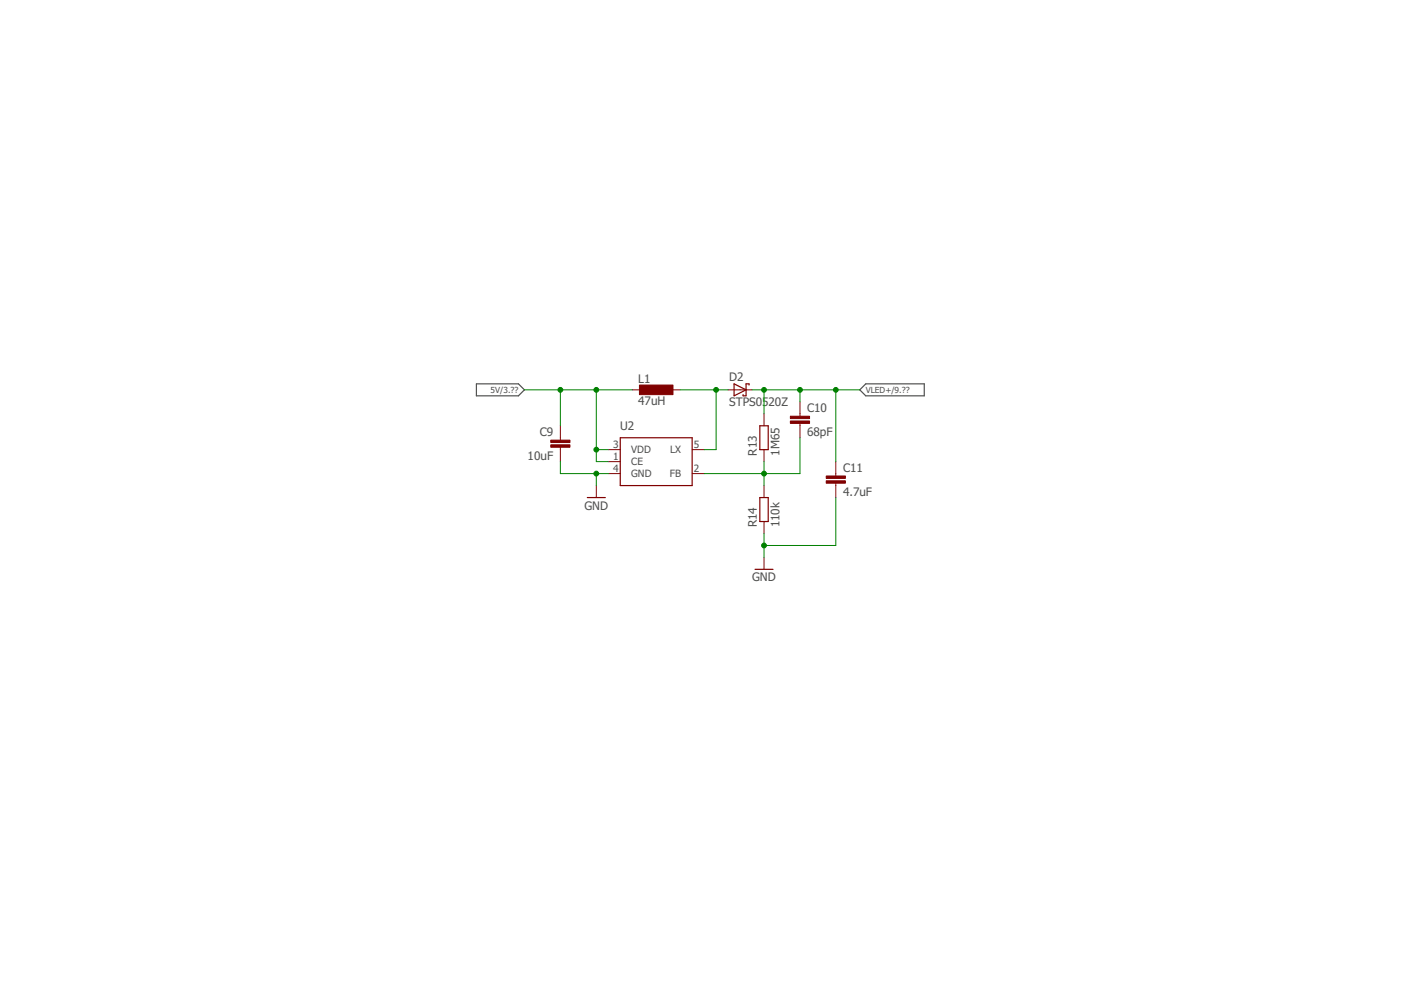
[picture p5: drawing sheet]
<svg xmlns="http://www.w3.org/2000/svg" width="297mm" height="210mm" viewBox="0 0 297 210" stroke-linecap="round" stroke-linejoin="round" font-family="sans-serif">
<path d="M101 81.4h8.9l1.3 1.3-1.3 1.2h-8.9zM182.3 82.7l1.3-1.3h12.4v2.5h-12.4z" fill="none" stroke="#505050" stroke-width=".25"/>
<g fill="#800000" stroke="#800000" stroke-width=".21">
<path d="M135.6 81.6h7.1v2.1h-7.1z"/>
<path d="M116.8 94.3h4v.5h-4z"/>
<path d="M116.8 93.3h4v.5h-4z"/>
<path d="M167.6 89.3h4v.5h-4z"/>
<path d="M167.6 88.2h4v.6h-4z"/>
<path d="M175.2 101.9h4v.5h-4z"/>
<path d="M175.2 100.9h4v.5h-4z"/>
</g>
<g fill="none" stroke="#800000" stroke-width=".21">
<path d="M118.8 90.3v3M118.8 94.8v3.1M129 97.9h2.5M129 95.3h2.5M134 82.7h2.6M141.7 82.7h2.5M146.7 95.3h2.6M154.4 82.7h5M162 87.7v2.6M162 95.3v2.6M169.6 85.2v3M169.6 89.8v3"/>
<path d="M177.2 97.9v3M126.4 103v2.5M129 100.4h2.5M146.7 100.4h2.6M162 103v2.5M162 110.6v2.5M162 118.2v2.5M177.2 102.4v3.1"/>
</g>
<path d="M131.5 92.8h15.2v10.2h-15.2zM155.6 81.4l2.6 1.3-2.6 1.2zM158.8 81.6v-.2h-.6v2.5h-.7v-.2M161.1 90.3h1.8v5h-1.8zM124.5 105.5h3.8M161.1 105.5h1.8v5.1h-1.8zM160.1 120.7h3.8" fill="none" stroke="#800000" stroke-width=".25"/>
<g fill="none" stroke="#008000" stroke-width=".21">
<path d="M111.2 82.7h22.8M118.8 82.7v7.6M118.8 97.9v2.5h10.2M126.4 95.3h2.6M126.4 82.7v15.2h2.6M144.2 82.7h10.2M151.8 82.7v12.6h-2.5M159.4 82.7h22.9M162 82.7v5M162 97.9v5.1M169.6 92.8v7.6h-20.3M169.6 82.7v2.5"/>
<path d="M177.2 82.7v15.2M126.4 100.4v2.6M162 113.1v5.1M177.2 105.5v10.2h-15.2"/>
</g>
<g fill="#008000" stroke="#008000" stroke-width=".21">
<circle cx="151.8" cy="82.7" r=".51"/>
<circle cx="126.4" cy="95.3" r=".51"/>
<circle cx="126.4" cy="82.7" r=".51"/>
<circle cx="118.8" cy="82.7" r=".51"/>
<circle cx="126.4" cy="100.4" r=".51"/>
<circle cx="162" cy="115.7" r=".51"/>
<circle cx="162" cy="100.4" r=".51"/>
<circle cx="162" cy="82.7" r=".51"/>
<circle cx="169.6" cy="82.7" r=".51"/>
<circle cx="177.2" cy="82.7" r=".51"/>
</g>
<g font-size="2.5" fill="#505050">
<text x="135.3" y="81.2">L1</text>
<text x="154.6" y="80.8">D2</text>
<text x="135.3" y="86">47uH</text>
<text x="154.6" y="86.1">STPS0520Z</text>
<text x="171.1" y="87.4">C10</text>
<text x="114.4" y="92.4">C9</text>
<text x="131.5" y="91.2">U2</text>
<text x="171.1" y="92.4">68pF</text>
<text x="111.9" y="97.5">10uF</text>
<text x="160.5" y="96.6" transform="rotate(-90 160.5 96.6)">R13</text>
<text x="165.3" y="96.6" transform="rotate(-90 165.3 96.6)">1M65</text>
<text x="178.7" y="100">C11</text>
<text x="178.7" y="105.1">4.7uF</text>
<text x="123.9" y="108">GND</text>
<text x="160.5" y="111.8" transform="rotate(-90 160.5 111.8)">R14</text>
<text x="165.3" y="111.8" transform="rotate(-90 165.3 111.8)">110k</text>
<text x="159.4" y="123.3">GND</text>
</g>
<g font-size="2.1" fill="#505050">
<text x="130" y="95">3</text>
<text x="147.1" y="95">5</text>
<text x="130" y="97.5">1</text>
<text x="130" y="100.1">4</text>
<text x="133.8" y="98.6">CE</text>
<text x="133.8" y="96.1">VDD</text>
<text x="133.8" y="101.2">GND</text>
<text x="142" y="101.2">FB</text>
<text x="142.1" y="96.1">LX</text>
<text x="147.1" y="100.1">2</text>
</g>
<g font-size="1.8" fill="#505050">
<text x="104" y="83.3">5V/3.??</text>
<text x="183.6" y="83.3">VLED+/9.??</text>
</g>
</svg>
